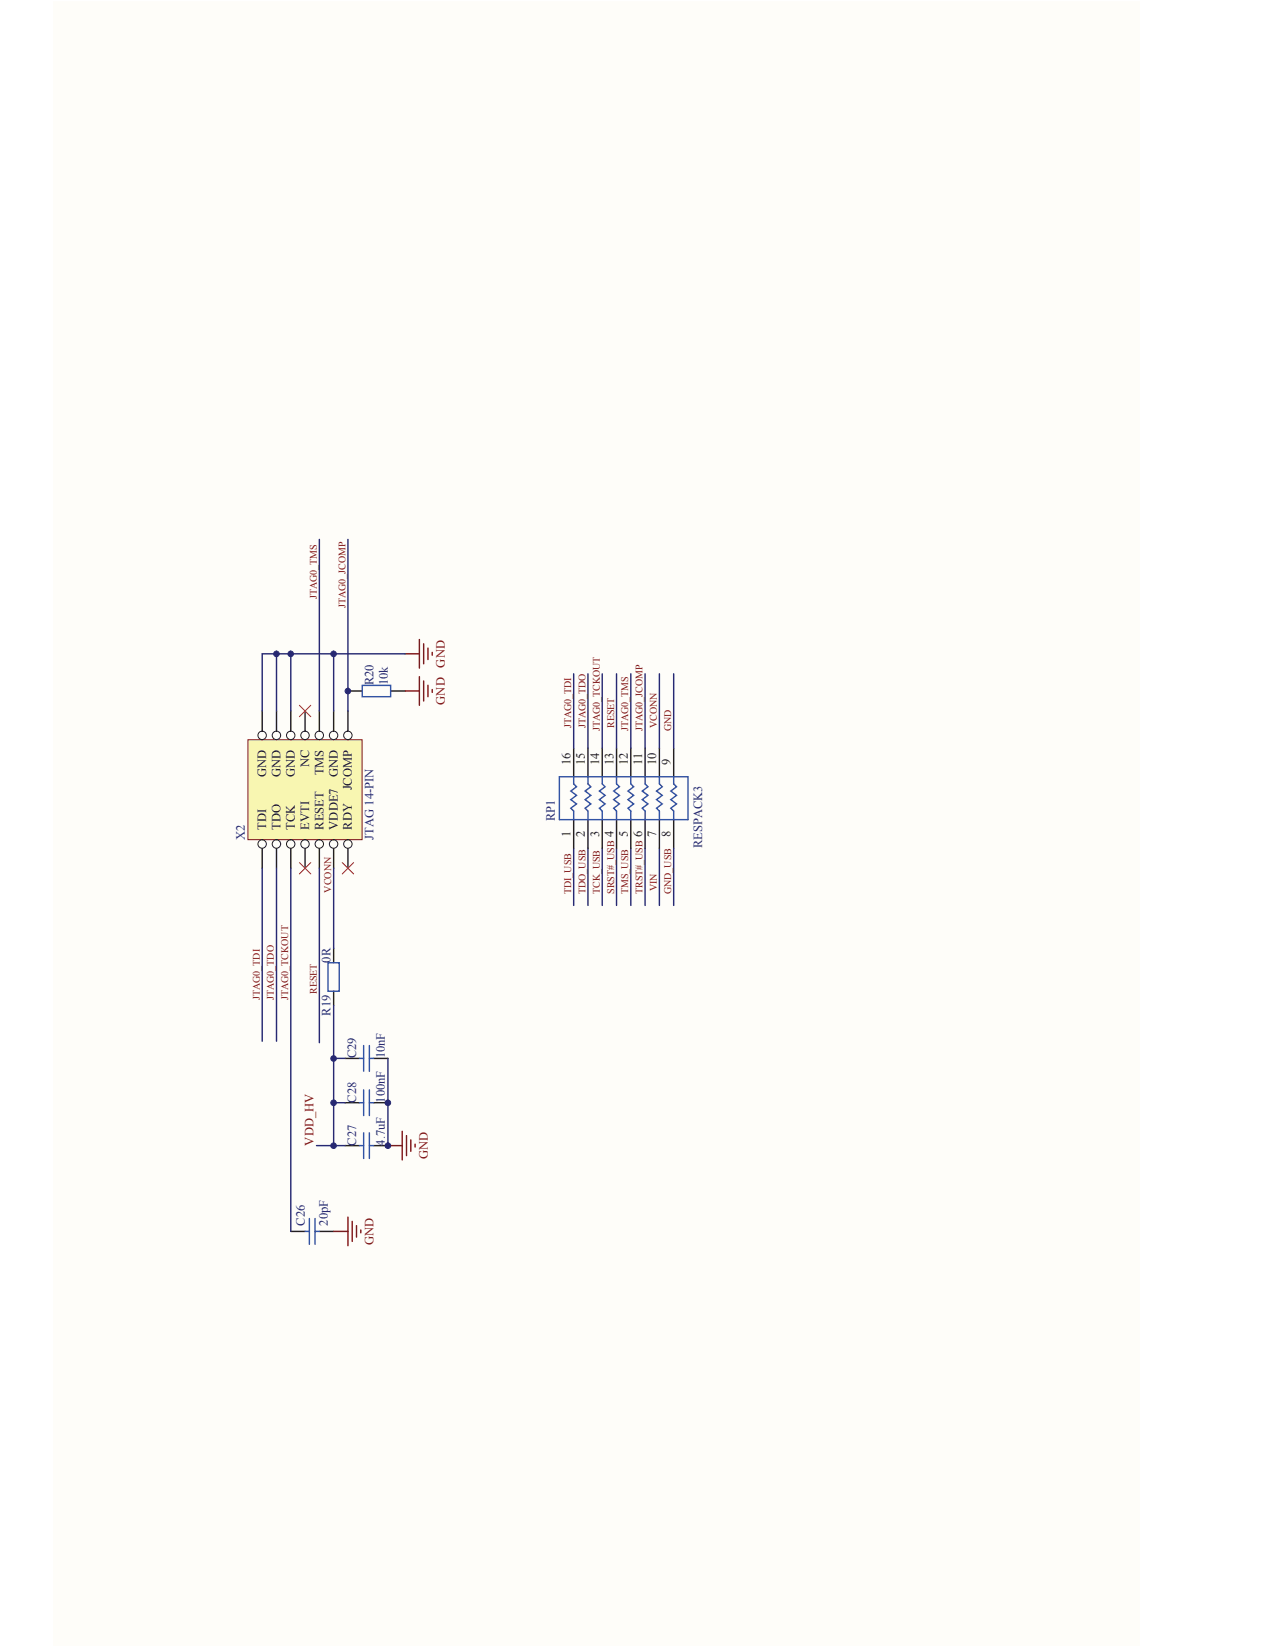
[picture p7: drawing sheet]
<svg xmlns="http://www.w3.org/2000/svg" width="216mm" height="279mm" viewBox="0 0 216 279" stroke-linecap="round" stroke-linejoin="round" font-family="sans-serif">
<path d="M9.1 .3h184.3v279.1h-184.3z" fill="#fefdf9"/>
<path d="M9.1 .3h184.3v279.1h-184.3z" fill="none" stroke="#fefdf9" stroke-width=".17"/>
<path d="M9.1 .3h184.3v279.1h-184.3z" fill="#fefdf9"/>
<path d="M9.1 .3h184.3v279.1h-184.3z" fill="none" stroke="#fefdf9" stroke-width=".17"/>
<path d="M42.1 125.6h19.4v16.9h-19.4z" fill="#f8f6b1"/>
<path d="M42.1 125.6h19.4v16.9h-19.4z" fill="none" stroke="#7d1315" stroke-width=".17"/>
<path d="M44.5 142.5v4.9" fill="none" stroke="#231f20" stroke-width=".24"/>
<circle cx="44.5" cy="143.3" r=".72" fill="#fefdf9"/>
<circle cx="44.5" cy="143.3" r=".72" fill="none" stroke="#231f20" stroke-width=".17"/>
<path d="M44.5 120.7v4.8" fill="none" stroke="#231f20" stroke-width=".24"/>
<circle cx="44.5" cy="124.8" r=".72" fill="#fefdf9"/>
<circle cx="44.5" cy="124.8" r=".72" fill="none" stroke="#231f20" stroke-width=".17"/>
<path d="M46.9 142.5v4.9" fill="none" stroke="#231f20" stroke-width=".24"/>
<circle cx="46.9" cy="143.3" r=".72" fill="#fefdf9"/>
<circle cx="46.9" cy="143.3" r=".72" fill="none" stroke="#231f20" stroke-width=".17"/>
<path d="M46.9 120.7v4.8" fill="none" stroke="#231f20" stroke-width=".24"/>
<circle cx="46.9" cy="124.8" r=".72" fill="#fefdf9"/>
<circle cx="46.9" cy="124.8" r=".72" fill="none" stroke="#231f20" stroke-width=".17"/>
<path d="M49.4 142.5v4.9" fill="none" stroke="#231f20" stroke-width=".24"/>
<circle cx="49.3" cy="143.3" r=".72" fill="#fefdf9"/>
<circle cx="49.3" cy="143.3" r=".72" fill="none" stroke="#231f20" stroke-width=".17"/>
<path d="M49.4 120.7v4.8" fill="none" stroke="#231f20" stroke-width=".24"/>
<circle cx="49.3" cy="124.8" r=".72" fill="#fefdf9"/>
<circle cx="49.3" cy="124.8" r=".72" fill="none" stroke="#231f20" stroke-width=".17"/>
<path d="M51.8 142.5v4.9" fill="none" stroke="#231f20" stroke-width=".24"/>
<circle cx="51.8" cy="143.3" r=".72" fill="#fefdf9"/>
<circle cx="51.8" cy="143.3" r=".72" fill="none" stroke="#231f20" stroke-width=".17"/>
<path d="M51.8 120.7v4.8" fill="none" stroke="#231f20" stroke-width=".24"/>
<circle cx="51.8" cy="124.8" r=".72" fill="#fefdf9"/>
<circle cx="51.8" cy="124.8" r=".72" fill="none" stroke="#231f20" stroke-width=".17"/>
<path d="M54.2 142.5v4.9" fill="none" stroke="#231f20" stroke-width=".24"/>
<circle cx="54.2" cy="143.3" r=".72" fill="#fefdf9"/>
<circle cx="54.2" cy="143.3" r=".72" fill="none" stroke="#231f20" stroke-width=".17"/>
<path d="M54.2 120.7v4.8" fill="none" stroke="#231f20" stroke-width=".24"/>
<circle cx="54.2" cy="124.8" r=".72" fill="#fefdf9"/>
<circle cx="54.2" cy="124.8" r=".72" fill="none" stroke="#231f20" stroke-width=".17"/>
<path d="M56.6 142.5v4.9" fill="none" stroke="#231f20" stroke-width=".24"/>
<circle cx="56.6" cy="143.3" r=".72" fill="#fefdf9"/>
<circle cx="56.6" cy="143.3" r=".72" fill="none" stroke="#231f20" stroke-width=".17"/>
<path d="M56.6 120.7v4.8" fill="none" stroke="#231f20" stroke-width=".24"/>
<circle cx="56.6" cy="124.8" r=".72" fill="#fefdf9"/>
<circle cx="56.6" cy="124.8" r=".72" fill="none" stroke="#231f20" stroke-width=".17"/>
<path d="M59.1 142.5v4.9" fill="none" stroke="#231f20" stroke-width=".24"/>
<circle cx="59" cy="143.3" r=".72" fill="#fefdf9"/>
<circle cx="59" cy="143.3" r=".72" fill="none" stroke="#231f20" stroke-width=".17"/>
<path d="M59.1 120.7v4.8" fill="none" stroke="#231f20" stroke-width=".24"/>
<circle cx="59" cy="124.8" r=".72" fill="#fefdf9"/>
<circle cx="59" cy="124.8" r=".72" fill="none" stroke="#231f20" stroke-width=".17"/>
<g fill="none" stroke="#7d1315" stroke-width=".24">
<path d="M68.8 111h2.4M68.8 117.3h2.4M71.2 108.6v4.8M71.2 114.9v4.8M71.9 109.3v3.4M71.9 115.6v3.4M72.6 110v2M72.6 116.3v2M73.4 110.7v.5M73.4 117v.5M65.8 194.5h2.5M68.3 192v4.9"/>
<path d="M69 192.8v3.4M69.7 193.5v1.9M70.5 194.2v.5M56.6 209h2.5M59.1 206.6v4.8M59.8 207.3v3.4M60.5 208.1v1.9M61.2 208.8v.5"/>
</g>
<g fill="none" stroke="#231f20" stroke-width=".24">
<path d="M59.1 117.3h2.4M66.3 117.3h2.5M97.4 127v4.9M97.4 139.1v4.9M99.8 127v4.9M99.8 139.1v4.9M102.2 127v4.9M102.2 139.1v4.9M104.6 127v4.9M104.6 139.1v4.9M107.1 127v4.9M107.1 139.1v4.9"/>
<path d="M109.5 127v4.9M109.5 139.1v4.9M111.9 127v4.9M111.9 139.1v4.9M114.3 127v4.9M114.3 139.1v4.9M56.6 161v2.4M56.6 168.3v2.4M58.6 179.7h2.4M63.4 179.7h2.4M58.6 187.2h2.4M58.6 194.5h2.4"/>
<path d="M63.4 187.2h2.4M63.4 194.5h2.4M49.4 209h2.4M54.2 209h2.4"/>
</g>
<g fill="none" stroke="#3153a4" stroke-width=".24">
<path d="M61.5 116.3h4.8v2h-4.8zM94.9 131.9h21.9v7.2h-21.9zM97.4 131.9v1.2l.5 .4-1 .8 1 .7-1 .7 1 .8-1 .7 .5 .5v1.4M99.8 131.9v1.2l.5 .4-1 .8 1 .7-1 .7 1 .8-1 .7 .5 .5v1.4M102.2 131.9v1.2l.5 .4-1 .8 1 .7-1 .7 1 .8-1 .7 .5 .5v1.4M104.6 131.9v1.2l.5 .4-.9 .8 .9 .7-.9 .7 .9 .8-.9 .7 .4 .5v1.4M107.1 131.9v1.2l.5 .4-1 .8 1 .7-1 .7 1 .8-1 .7 .5 .5v1.4M109.5 131.9v1.2l.5 .4-1 .8 1 .7-1 .7 1 .8-1 .7 .5 .5v1.4M111.9 131.9v1.2l.5 .4-1 .8 1 .7-1 .7 1 .8-1 .7 .5 .5v1.4M114.3 131.9v1.2l.5 .4-.9 .8 .9 .7-.9 .7 .9 .8-.9 .7 .4 .5v1.4M55.7 163.4h1.9v4.9h-1.9zM61 179.7h.7"/>
<path d="M61.7 177.5v4.3M62.7 179.7h.7M62.7 177.5v4.3M61 187.2h.7M61 194.5h.7M61.7 185v4.4M61.7 192.3v4.3M62.7 185v4.4M62.7 192.3v4.3M62.7 187.2h.7M62.7 194.5h.7M51.8 209h.7"/>
<path d="M52.5 206.8v4.4M53.5 209h.7M53.5 206.8v4.4"/>
</g>
<path d="M50.8 119.7l2 2M52.8 119.7l-2 2M50.8 146.4l2 2M52.8 146.4l-2 2M58.1 146.4l1.9 2M60 146.4l-1.9 2" fill="none" stroke="#ee1f23" stroke-width=".17"/>
<g fill="none" stroke="#272872" stroke-width=".24">
<path d="M54.2 91.6v29.1M59.1 91.6v29.1M46.9 111v9.7M49.4 111v9.7M56.6 111v9.7M68.8 111h-24.3v9.7M97.4 114.4v12.6M99.8 114.4v12.6M102.2 114.4v12.6M104.6 114.4v12.6M107.1 114.4v12.6M109.5 114.4v12.6"/>
<path d="M111.9 114.4v12.6M114.3 114.4v12.6M44.5 147.4v29.3M46.9 147.4v29.3M49.4 147.4v61.6M54.2 147.4v29.6M56.6 147.4v13.6M97.4 144v9.7M99.8 144v9.7M102.2 144v9.7M104.6 144v9.7M107.1 144v9.7"/>
<path d="M109.5 144v9.7M111.9 144v9.7M114.3 144v9.7M56.6 179.7v7.5h2M56.6 170.7v9h2M65.8 179.7v14.8M56.6 187.2v7.3h-2.9M56.6 194.5h2"/>
</g>
<circle cx="65.8" cy="194.5" r=".47" fill="#272872"/>
<circle cx="65.8" cy="194.5" r=".47" fill="none" stroke="#272872" stroke-width=".17"/>
<circle cx="56.6" cy="194.5" r=".47" fill="#272872"/>
<circle cx="56.6" cy="194.5" r=".47" fill="none" stroke="#272872" stroke-width=".17"/>
<circle cx="65.8" cy="187.2" r=".47" fill="#272872"/>
<circle cx="65.8" cy="187.2" r=".47" fill="none" stroke="#272872" stroke-width=".17"/>
<circle cx="56.6" cy="187.2" r=".47" fill="#272872"/>
<circle cx="56.6" cy="187.2" r=".47" fill="none" stroke="#272872" stroke-width=".17"/>
<circle cx="56.6" cy="179.7" r=".47" fill="#272872"/>
<circle cx="56.6" cy="179.7" r=".47" fill="none" stroke="#272872" stroke-width=".17"/>
<circle cx="59" cy="117.3" r=".47" fill="#272872"/>
<circle cx="59" cy="117.3" r=".47" fill="none" stroke="#272872" stroke-width=".17"/>
<circle cx="56.6" cy="111" r=".47" fill="#272872"/>
<circle cx="56.6" cy="111" r=".47" fill="none" stroke="#272872" stroke-width=".17"/>
<circle cx="49.3" cy="111" r=".47" fill="#272872"/>
<circle cx="49.3" cy="111" r=".47" fill="none" stroke="#272872" stroke-width=".17"/>
<circle cx="46.9" cy="111" r=".47" fill="#272872"/>
<circle cx="46.9" cy="111" r=".47" fill="none" stroke="#272872" stroke-width=".17"/>
<g font-size="2.1" fill="#7d1315">
<text x="75.5" y="113.3" transform="rotate(-90 75.5 113.3)">GND</text>
<text x="75.5" y="119.6" transform="rotate(-90 75.5 119.6)">GND</text>
<text x="53.2" y="194.5" transform="rotate(-90 53.2 194.5)">VDD_HV</text>
<text x="72.6" y="196.8" transform="rotate(-90 72.6 196.8)">GND</text>
<text x="63.4" y="211.4" transform="rotate(-90 63.4 211.4)">GND</text>
</g>
<g font-size="2.1" fill="#272872">
<text x="63.4" y="116.3" transform="rotate(-90 63.4 116.3)">R20</text>
<text x="65.8" y="116.3" transform="rotate(-90 65.8 116.3)">10k</text>
<text x="41.6" y="142.5" transform="rotate(-90 41.6 142.5)">X2</text>
<text x="63.4" y="142.5" transform="rotate(-90 63.4 142.5)">JTAG 14-PIN</text>
<text x="94.2" y="139.4" transform="rotate(-90 94.2 139.4)">RP1</text>
<text x="119.2" y="144" transform="rotate(-90 119.2 144)">RESPACK3</text>
<text x="56.1" y="163.4" transform="rotate(-90 56.1 163.4)">0R</text>
<text x="56.1" y="172.4" transform="rotate(-90 56.1 172.4)">R19</text>
<text x="60.5" y="179.7" transform="rotate(-90 60.5 179.7)">C29</text>
<text x="65.3" y="179.7" transform="rotate(-90 65.3 179.7)">10nF</text>
<text x="60.5" y="187.2" transform="rotate(-90 60.5 187.2)">C28</text>
<text x="65.3" y="187.2" transform="rotate(-90 65.3 187.2)">100nF</text>
<text x="60.5" y="194.5" transform="rotate(-90 60.5 194.5)">C27</text>
<text x="65.3" y="194.5" transform="rotate(-90 65.3 194.5)">4.7uF</text>
<text x="51.7" y="208.1" transform="rotate(-90 51.7 208.1)">C26</text>
<text x="55.6" y="208.1" transform="rotate(-90 55.6 208.1)">20pF</text>
</g>
<g font-size="2.1" fill="#231f20">
<text x="45.2" y="131.9" transform="rotate(-90 45.2 131.9)">GND</text>
<text x="47.6" y="131.9" transform="rotate(-90 47.6 131.9)">GND</text>
<text x="50" y="131.9" transform="rotate(-90 50 131.9)">GND</text>
<text x="52.5" y="130.2" transform="rotate(-90 52.5 130.2)">NC</text>
<text x="54.9" y="131.6" transform="rotate(-90 54.9 131.6)">TMS</text>
<text x="57.3" y="131.9" transform="rotate(-90 57.3 131.9)">GND</text>
<text x="96.8" y="129.9" transform="rotate(-90 96.8 129.9)">16</text>
<text x="99.3" y="129.9" transform="rotate(-90 99.3 129.9)">15</text>
<text x="101.7" y="129.9" transform="rotate(-90 101.7 129.9)">14</text>
<text x="104.1" y="129.9" transform="rotate(-90 104.1 129.9)">13</text>
<text x="106.5" y="129.9" transform="rotate(-90 106.5 129.9)">12</text>
<text x="109" y="129.9" transform="rotate(-90 109 129.9)">11</text>
<text x="111.4" y="129.9" transform="rotate(-90 111.4 129.9)">10</text>
<text x="113.8" y="129.9" transform="rotate(-90 113.8 129.9)">9</text>
<text x="59.7" y="134.2" transform="rotate(-90 59.7 134.2)">JCOMP</text>
<text x="45.2" y="140.8" transform="rotate(-90 45.2 140.8)">TDI</text>
<text x="47.6" y="140.8" transform="rotate(-90 47.6 140.8)">TDO</text>
<text x="50" y="140.8" transform="rotate(-90 50 140.8)">TCK</text>
<text x="52.5" y="140.8" transform="rotate(-90 52.5 140.8)">EVTI</text>
<text x="54.9" y="140.8" transform="rotate(-90 54.9 140.8)">RESET</text>
<text x="57.3" y="140.8" transform="rotate(-90 57.3 140.8)">VDDE7</text>
<text x="59.7" y="140.8" transform="rotate(-90 59.7 140.8)">RDY</text>
<text x="96.8" y="142.1" transform="rotate(-90 96.8 142.1)">1</text>
<text x="99.3" y="142.1" transform="rotate(-90 99.3 142.1)">2</text>
<text x="101.7" y="142.1" transform="rotate(-90 101.7 142.1)">3</text>
<text x="104.1" y="142.1" transform="rotate(-90 104.1 142.1)">4</text>
<text x="106.5" y="142.1" transform="rotate(-90 106.5 142.1)">5</text>
<text x="109" y="142.1" transform="rotate(-90 109 142.1)">6</text>
<text x="111.4" y="142.1" transform="rotate(-90 111.4 142.1)">7</text>
<text x="113.8" y="142.1" transform="rotate(-90 113.8 142.1)">8</text>
</g>
<g font-size="1.7" fill="#7d1315">
<text x="53.8" y="101.8" transform="rotate(-90 53.8 101.8)">JTAG0_TMS</text>
<text x="58.6" y="103.2" transform="rotate(-90 58.6 103.2)">JTAG0_JCOMP</text>
<text x="96.9" y="123.6" transform="rotate(-90 96.9 123.6)">JTAG0_TDI</text>
<text x="99.4" y="123.6" transform="rotate(-90 99.4 123.6)">JTAG0_TDO</text>
<text x="101.8" y="124.1" transform="rotate(-90 101.8 124.1)">JTAG0_TCKOUT</text>
<text x="104.2" y="123.6" transform="rotate(-90 104.2 123.6)">RESET</text>
<text x="106.6" y="124.1" transform="rotate(-90 106.6 124.1)">JTAG0_TMS</text>
<text x="109.1" y="124.1" transform="rotate(-90 109.1 124.1)">JTAG0_JCOMP</text>
<text x="111.5" y="123.6" transform="rotate(-90 111.5 123.6)">VCONN</text>
<text x="113.9" y="124.1" transform="rotate(-90 113.9 124.1)">GND</text>
<text x="56.2" y="151.5" transform="rotate(-90 56.2 151.5)">VCONN</text>
<text x="96.9" y="151.8" transform="rotate(-90 96.9 151.8)">TDI_USB</text>
<text x="99.4" y="151.8" transform="rotate(-90 99.4 151.8)">TDO_USB</text>
<text x="101.8" y="151.8" transform="rotate(-90 101.8 151.8)">TCK_USB</text>
<text x="104.2" y="151.8" transform="rotate(-90 104.2 151.8)">SRST#_USB</text>
<text x="106.6" y="151.8" transform="rotate(-90 106.6 151.8)">TMS_USB</text>
<text x="109.1" y="151.8" transform="rotate(-90 109.1 151.8)">TRST#_USB</text>
<text x="111.5" y="151.3" transform="rotate(-90 111.5 151.3)">VIN</text>
<text x="113.9" y="151.8" transform="rotate(-90 113.9 151.8)">GND_USB</text>
<text x="44.1" y="169.7" transform="rotate(-90 44.1 169.7)">JTAG0_TDI</text>
<text x="46.5" y="169.7" transform="rotate(-90 46.5 169.7)">JTAG0_TDO</text>
<text x="48.9" y="169.7" transform="rotate(-90 48.9 169.7)">JTAG0_TCKOUT</text>
<text x="53.8" y="168.7" transform="rotate(-90 53.8 168.7)">RESET</text>
</g>
</svg>
